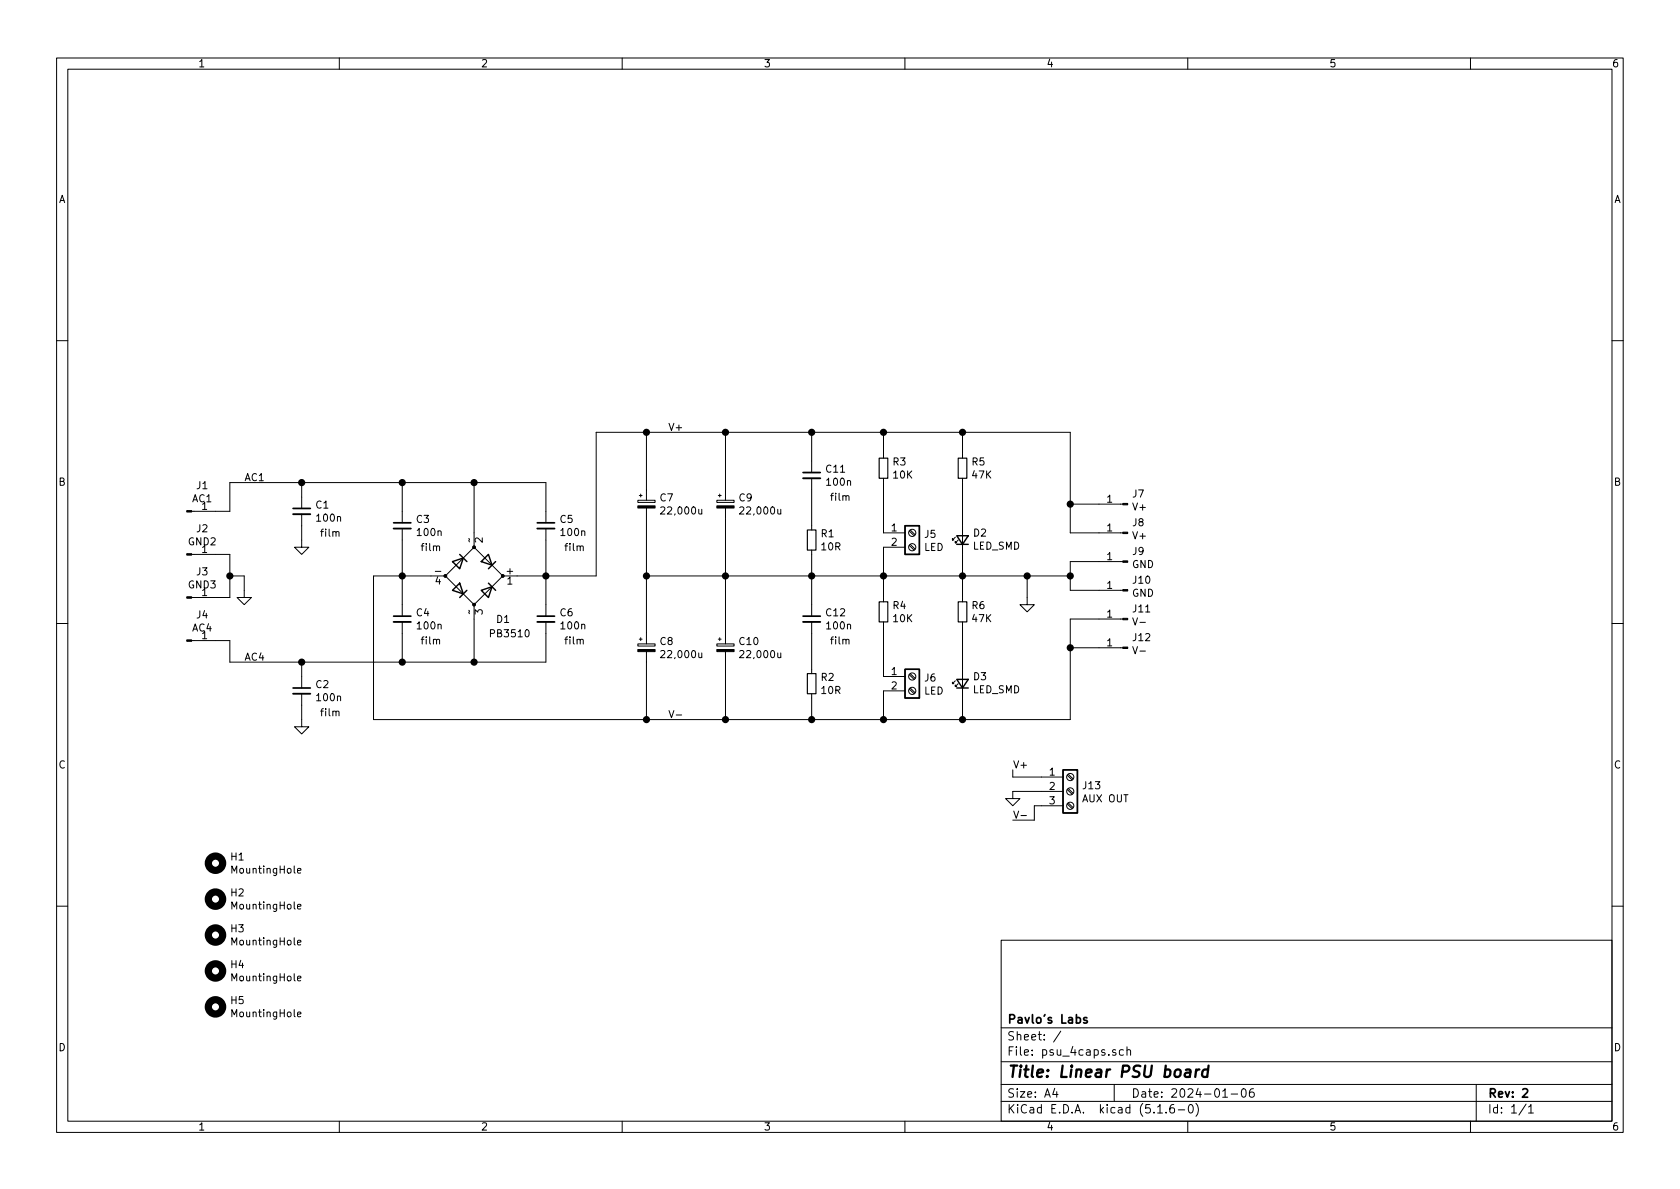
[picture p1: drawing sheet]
EESchema Schematic File Version 4
EELAYER 30 0
EELAYER END
$Descr A4 11693 8268
encoding utf-8
Sheet 1 1
Title "Linear PSU board"
Date "2024-01-06"
Rev "2"
Comp "Pavlo's Labs"
Comment1 ""
Comment2 ""
Comment3 ""
Comment4 ""
$EndDescr
$Comp
L Device:CP_Small C7
U 1 1
P 4500 3500
F 0 "C7" H 4588 3546 50  0000 L CNN
F 1 "22,000u" H 4588 3455 50  0000 L CNN
F 2 "Capacitor_THT:CP_Radial_D35.0mm_P10.00mm_SnapIn" H 4500 3500 50  0001 C CNN
F 3 "~" H 4500 3500 50  0001 C CNN
	1    4500 3500
	1    0    0    -1  
$EndComp
$Comp
L Device:CP_Small C9
U 1 1
P 5050 3500
F 0 "C9" H 5138 3546 50  0000 L CNN
F 1 "22,000u" H 5138 3455 50  0000 L CNN
F 2 "Capacitor_THT:CP_Radial_D35.0mm_P10.00mm_SnapIn" H 5050 3500 50  0001 C CNN
F 3 "~" H 5050 3500 50  0001 C CNN
	1    5050 3500
	1    0    0    -1  
$EndComp
$Comp
L Device:D_Bridge_+AA- D1
U 1 1
P 3300 4000
F 0 "D1" H 3450 3700 50  0000 L CNN
F 1 "PB3510" H 3400 3600 50  0000 L CNN
F 2 "local_footprints_lib:PB3510E345" H 3300 4000 50  0001 C CNN
F 3 "~" H 3300 4000 50  0001 C CNN
	1    3300 4000
	1    0    0    -1  
$EndComp
$Comp
L power:GND #PWR01
U 1 1
P 1700 4100
F 0 "#PWR01" H 1700 3850 50  0001 C CNN
F 1 "GND" H 1705 3927 50  0001 C CNN
F 2 "" H 1700 4100 50  0001 C CNN
F 3 "" H 1700 4100 50  0001 C CNN
	1    1700 4100
	1    0    0    -1  
$EndComp
Wire Wire Line
	3300 3700 3300 3350
Wire Wire Line
	1600 3350 1600 3550
Wire Wire Line
	3300 4600 3300 4300
$Comp
L Device:CP_Small C8
U 1 1
P 4500 4500
F 0 "C8" H 4588 4546 50  0000 L CNN
F 1 "22,000u" H 4588 4455 50  0000 L CNN
F 2 "Capacitor_THT:CP_Radial_D35.0mm_P10.00mm_SnapIn" H 4500 4500 50  0001 C CNN
F 3 "~" H 4500 4500 50  0001 C CNN
	1    4500 4500
	1    0    0    -1  
$EndComp
$Comp
L Device:CP_Small C10
U 1 1
P 5050 4500
F 0 "C10" H 5138 4546 50  0000 L CNN
F 1 "22,000u" H 5138 4455 50  0000 L CNN
F 2 "Capacitor_THT:CP_Radial_D35.0mm_P10.00mm_SnapIn" H 5050 4500 50  0001 C CNN
F 3 "~" H 5050 4500 50  0001 C CNN
	1    5050 4500
	1    0    0    -1  
$EndComp
Wire Wire Line
	4500 4600 4500 5000
Wire Wire Line
	4500 4400 4500 4000
Wire Wire Line
	4500 3400 4500 3000
Connection ~ 4500 4000
Wire Wire Line
	4500 4000 4500 3600
$Comp
L power:GND #PWR04
U 1 1
P 7150 4150
F 0 "#PWR04" H 7150 3900 50  0001 C CNN
F 1 "GND" H 7155 3977 50  0001 C CNN
F 2 "" H 7150 4150 50  0001 C CNN
F 3 "" H 7150 4150 50  0001 C CNN
	1    7150 4150
	1    0    0    -1  
$EndComp
Connection ~ 7450 4000
$Comp
L Device:C_Small C11
U 1 1
P 5650 3300
F 0 "C11" H 5742 3346 50  0000 L CNN
F 1 "100n" H 5742 3255 50  0000 L CNN
F 2 "Capacitor_THT:C_Rect_L7.2mm_W2.5mm_P5.00mm_FKS2_FKP2_MKS2_MKP2" H 5650 3300 50  0001 C CNN
F 3 "~" H 5650 3300 50  0001 C CNN
F 4 "film" H 5850 3150 50  0000 C CNN "Field4"
	1    5650 3300
	1    0    0    -1  
$EndComp
$Comp
L Device:R_Small R1
U 1 1
P 5650 3750
F 0 "R1" H 5709 3796 50  0000 L CNN
F 1 "10R" H 5709 3705 50  0000 L CNN
F 2 "Resistor_THT:R_Axial_DIN0207_L6.3mm_D2.5mm_P10.16mm_Horizontal" H 5650 3750 50  0001 C CNN
F 3 "~" H 5650 3750 50  0001 C CNN
	1    5650 3750
	1    0    0    -1  
$EndComp
$Comp
L Device:C_Small C12
U 1 1
P 5650 4300
F 0 "C12" H 5742 4346 50  0000 L CNN
F 1 "100n" H 5742 4255 50  0000 L CNN
F 2 "Capacitor_THT:C_Rect_L7.2mm_W2.5mm_P5.00mm_FKS2_FKP2_MKS2_MKP2" H 5650 4300 50  0001 C CNN
F 3 "~" H 5650 4300 50  0001 C CNN
F 4 "film" H 5850 4150 50  0000 C CNN "Field4"
	1    5650 4300
	1    0    0    -1  
$EndComp
$Comp
L Device:R_Small R2
U 1 1
P 5650 4750
F 0 "R2" H 5709 4796 50  0000 L CNN
F 1 "10R" H 5709 4705 50  0000 L CNN
F 2 "Resistor_THT:R_Axial_DIN0207_L6.3mm_D2.5mm_P10.16mm_Horizontal" H 5650 4750 50  0001 C CNN
F 3 "~" H 5650 4750 50  0001 C CNN
	1    5650 4750
	1    0    0    -1  
$EndComp
Wire Wire Line
	5650 3200 5650 3000
Wire Wire Line
	5650 3400 5650 3650
Wire Wire Line
	5650 3850 5650 4000
Connection ~ 5650 4000
Wire Wire Line
	5650 4000 5650 4200
Wire Wire Line
	5650 4400 5650 4650
Wire Wire Line
	5650 4850 5650 5000
$Comp
L Connector:Screw_Terminal_01x02 J5
U 1 1
P 6350 3700
F 0 "J5" H 6430 3692 50  0000 L CNN
F 1 "LED" H 6430 3601 50  0000 L CNN
F 2 "TerminalBlock_MetzConnect:TerminalBlock_MetzConnect_Type059_RT06302HBWC_1x02_P3.50mm_Horizontal" H 6350 3700 50  0001 C CNN
F 3 "~" H 6350 3700 50  0001 C CNN
	1    6350 3700
	1    0    0    -1  
$EndComp
Connection ~ 6150 4000
Wire Wire Line
	6150 4000 6700 4000
$Comp
L Device:R_Small R5
U 1 1
P 6700 3250
F 0 "R5" H 6759 3296 50  0000 L CNN
F 1 "47K" H 6759 3205 50  0000 L CNN
F 2 "Resistor_SMD:R_1206_3216Metric_Pad1.42x1.75mm_HandSolder" H 6700 3250 50  0001 C CNN
F 3 "~" H 6700 3250 50  0001 C CNN
	1    6700 3250
	1    0    0    -1  
$EndComp
Wire Wire Line
	6700 3850 6700 4000
Wire Wire Line
	6150 3800 6150 4000
$Comp
L Connector:Screw_Terminal_01x02 J6
U 1 1
P 6350 4700
F 0 "J6" H 6430 4692 50  0000 L CNN
F 1 "LED" H 6430 4601 50  0000 L CNN
F 2 "TerminalBlock_MetzConnect:TerminalBlock_MetzConnect_Type059_RT06302HBWC_1x02_P3.50mm_Horizontal" H 6350 4700 50  0001 C CNN
F 3 "~" H 6350 4700 50  0001 C CNN
	1    6350 4700
	1    0    0    -1  
$EndComp
Wire Wire Line
	6150 4800 6150 5000
Wire Wire Line
	6150 5000 6700 5000
Wire Wire Line
	6700 4850 6700 5000
Connection ~ 6700 5000
Wire Wire Line
	6700 5000 7450 5000
$Comp
L Device:R_Small R3
U 1 1
P 6150 3250
F 0 "R3" H 6209 3296 50  0000 L CNN
F 1 "10K" H 6209 3205 50  0000 L CNN
F 2 "Resistor_SMD:R_1206_3216Metric_Pad1.42x1.75mm_HandSolder" H 6150 3250 50  0001 C CNN
F 3 "~" H 6150 3250 50  0001 C CNN
	1    6150 3250
	1    0    0    -1  
$EndComp
Wire Wire Line
	6150 3350 6150 3700
Wire Wire Line
	6150 3150 6150 3000
Wire Wire Line
	6150 3000 6700 3000
Wire Wire Line
	6700 3350 6700 3650
Wire Wire Line
	6700 3150 6700 3000
Connection ~ 6700 3000
Wire Wire Line
	6700 3000 7450 3000
$Comp
L Device:R_Small R4
U 1 1
P 6150 4250
F 0 "R4" H 6209 4296 50  0000 L CNN
F 1 "10K" H 6209 4205 50  0000 L CNN
F 2 "Resistor_SMD:R_1206_3216Metric_Pad1.42x1.75mm_HandSolder" H 6150 4250 50  0001 C CNN
F 3 "~" H 6150 4250 50  0001 C CNN
	1    6150 4250
	1    0    0    -1  
$EndComp
$Comp
L Device:R_Small R6
U 1 1
P 6700 4250
F 0 "R6" H 6759 4296 50  0000 L CNN
F 1 "47K" H 6759 4205 50  0000 L CNN
F 2 "Resistor_SMD:R_1206_3216Metric_Pad1.42x1.75mm_HandSolder" H 6700 4250 50  0001 C CNN
F 3 "~" H 6700 4250 50  0001 C CNN
	1    6700 4250
	1    0    0    -1  
$EndComp
Wire Wire Line
	6700 4150 6700 4000
Connection ~ 6700 4000
Wire Wire Line
	6700 4350 6700 4650
Wire Wire Line
	6150 4350 6150 4700
Wire Wire Line
	6150 4150 6150 4000
Wire Wire Line
	6700 4000 7150 4000
Wire Wire Line
	7150 4150 7150 4000
Connection ~ 7150 4000
Wire Wire Line
	7150 4000 7450 4000
Text Label 4650 3000 0    50   ~ 0
V+
Text Label 4650 5000 0    50   ~ 0
V-
Text Label 1700 3350 0    50   ~ 0
AC1
Text Label 1700 4600 0    50   ~ 0
AC4
$Comp
L Mechanical:MountingHole H1
U 1 1
P 1500 6000
F 0 "H1" H 1600 6046 50  0000 L CNN
F 1 "MountingHole" H 1600 5955 50  0000 L CNN
F 2 "MountingHole:MountingHole_3.2mm_M3_Pad_Via" H 1500 6000 50  0001 C CNN
F 3 "~" H 1500 6000 50  0001 C CNN
	1    1500 6000
	1    0    0    -1  
$EndComp
$Comp
L Mechanical:MountingHole H2
U 1 1
P 1500 6250
F 0 "H2" H 1600 6296 50  0000 L CNN
F 1 "MountingHole" H 1600 6205 50  0000 L CNN
F 2 "MountingHole:MountingHole_3.2mm_M3_Pad_Via" H 1500 6250 50  0001 C CNN
F 3 "~" H 1500 6250 50  0001 C CNN
	1    1500 6250
	1    0    0    -1  
$EndComp
$Comp
L Mechanical:MountingHole H3
U 1 1
P 1500 6500
F 0 "H3" H 1600 6546 50  0000 L CNN
F 1 "MountingHole" H 1600 6455 50  0000 L CNN
F 2 "MountingHole:MountingHole_3.2mm_M3_Pad_Via" H 1500 6500 50  0001 C CNN
F 3 "~" H 1500 6500 50  0001 C CNN
	1    1500 6500
	1    0    0    -1  
$EndComp
$Comp
L Mechanical:MountingHole H4
U 1 1
P 1500 6750
F 0 "H4" H 1600 6796 50  0000 L CNN
F 1 "MountingHole" H 1600 6705 50  0000 L CNN
F 2 "MountingHole:MountingHole_3.2mm_M3_Pad_Via" H 1500 6750 50  0001 C CNN
F 3 "~" H 1500 6750 50  0001 C CNN
	1    1500 6750
	1    0    0    -1  
$EndComp
Wire Wire Line
	5650 3000 6150 3000
Connection ~ 6150 3000
Wire Wire Line
	5650 4000 6150 4000
Wire Wire Line
	5650 5000 6150 5000
Connection ~ 6150 5000
Wire Wire Line
	7450 3000 7450 3500
$Comp
L Device:C_Small C1
U 1 1
P 2100 3550
F 0 "C1" H 2192 3596 50  0000 L CNN
F 1 "100n" H 2192 3505 50  0000 L CNN
F 2 "Capacitor_THT:C_Rect_L7.2mm_W2.5mm_P5.00mm_FKS2_FKP2_MKS2_MKP2" H 2100 3550 50  0001 C CNN
F 3 "~" H 2100 3550 50  0001 C CNN
F 4 "film" H 2300 3400 50  0000 C CNN "Field4"
	1    2100 3550
	1    0    0    -1  
$EndComp
$Comp
L Device:C_Small C2
U 1 1
P 2100 4800
F 0 "C2" H 2192 4846 50  0000 L CNN
F 1 "100n" H 2192 4755 50  0000 L CNN
F 2 "Capacitor_THT:C_Rect_L7.2mm_W2.5mm_P5.00mm_FKS2_FKP2_MKS2_MKP2" H 2100 4800 50  0001 C CNN
F 3 "~" H 2100 4800 50  0001 C CNN
F 4 "film" H 2300 4650 50  0000 C CNN "Field4"
	1    2100 4800
	1    0    0    -1  
$EndComp
$Comp
L power:GND #PWR02
U 1 1
P 2100 3750
F 0 "#PWR02" H 2100 3500 50  0001 C CNN
F 1 "GND" H 2105 3577 50  0001 C CNN
F 2 "" H 2100 3750 50  0001 C CNN
F 3 "" H 2100 3750 50  0001 C CNN
	1    2100 3750
	1    0    0    -1  
$EndComp
$Comp
L Connector:Conn_01x01_Male J2
U 1 1
P 1300 3850
F 0 "J2" H 1408 4031 50  0000 C CNN
F 1 "GND2" H 1408 3940 50  0000 C CNN
F 2 "local_footprints_lib:Terminal_.25_PCB_TAB_TE_Connectivity_P5.08mm_" H 1300 3850 50  0001 C CNN
F 3 "~" H 1300 3850 50  0001 C CNN
	1    1300 3850
	1    0    0    -1  
$EndComp
$Comp
L Connector:Conn_01x01_Male J3
U 1 1
P 1300 4150
F 0 "J3" H 1408 4331 50  0000 C CNN
F 1 "GND3" H 1408 4240 50  0000 C CNN
F 2 "local_footprints_lib:Terminal_.25_PCB_TAB_TE_Connectivity_P5.08mm_" H 1300 4150 50  0001 C CNN
F 3 "~" H 1300 4150 50  0001 C CNN
	1    1300 4150
	1    0    0    -1  
$EndComp
$Comp
L Connector:Conn_01x01_Male J4
U 1 1
P 1300 4450
F 0 "J4" H 1408 4631 50  0000 C CNN
F 1 "AC4" H 1408 4540 50  0000 C CNN
F 2 "local_footprints_lib:Terminal_.25_PCB_TAB_TE_Connectivity_P5.08mm_" H 1300 4450 50  0001 C CNN
F 3 "~" H 1300 4450 50  0001 C CNN
	1    1300 4450
	1    0    0    -1  
$EndComp
Wire Wire Line
	1500 3550 1600 3550
Wire Wire Line
	1500 4450 1600 4450
Wire Wire Line
	1600 4450 1600 4600
Wire Wire Line
	1500 3850 1600 3850
Wire Wire Line
	1500 4150 1600 4150
Wire Wire Line
	1600 4000 1700 4000
Connection ~ 1600 4000
Wire Wire Line
	1600 4000 1600 4150
Wire Wire Line
	1700 4000 1700 4100
Wire Wire Line
	1600 3850 1600 4000
$Comp
L Connector:Conn_01x01_Male J1
U 1 1
P 1300 3550
F 0 "J1" H 1408 3731 50  0000 C CNN
F 1 "AC1" H 1408 3640 50  0000 C CNN
F 2 "local_footprints_lib:Terminal_.25_PCB_TAB_TE_Connectivity_P5.08mm_" H 1300 3550 50  0001 C CNN
F 3 "~" H 1300 3550 50  0001 C CNN
	1    1300 3550
	1    0    0    -1  
$EndComp
$Comp
L Connector:Conn_01x01_Male J9
U 1 1
P 7850 3900
F 0 "J9" H 7822 3832 50  0000 R CNN
F 1 "GND" H 7822 3923 50  0000 R CNN
F 2 "local_footprints_lib:Terminal_.25_PCB_TAB_TE_Connectivity_P5.08mm_" H 7850 3900 50  0001 C CNN
F 3 "~" H 7850 3900 50  0001 C CNN
	1    7850 3900
	-1   0    0    1   
$EndComp
$Comp
L Connector:Conn_01x01_Male J10
U 1 1
P 7850 4100
F 0 "J10" H 7822 4032 50  0000 R CNN
F 1 "GND" H 7822 4123 50  0000 R CNN
F 2 "local_footprints_lib:Terminal_.25_PCB_TAB_TE_Connectivity_P5.08mm_" H 7850 4100 50  0001 C CNN
F 3 "~" H 7850 4100 50  0001 C CNN
	1    7850 4100
	-1   0    0    1   
$EndComp
$Comp
L Connector:Conn_01x01_Male J11
U 1 1
P 7850 4300
F 0 "J11" H 7822 4232 50  0000 R CNN
F 1 "V-" H 7822 4323 50  0000 R CNN
F 2 "local_footprints_lib:Terminal_.25_PCB_TAB_TE_Connectivity_P5.08mm_" H 7850 4300 50  0001 C CNN
F 3 "~" H 7850 4300 50  0001 C CNN
	1    7850 4300
	-1   0    0    1   
$EndComp
$Comp
L Connector:Conn_01x01_Male J12
U 1 1
P 7850 4500
F 0 "J12" H 7822 4432 50  0000 R CNN
F 1 "V-" H 7822 4523 50  0000 R CNN
F 2 "local_footprints_lib:Terminal_.25_PCB_TAB_TE_Connectivity_P5.08mm_" H 7850 4500 50  0001 C CNN
F 3 "~" H 7850 4500 50  0001 C CNN
	1    7850 4500
	-1   0    0    1   
$EndComp
$Comp
L Connector:Conn_01x01_Male J8
U 1 1
P 7850 3700
F 0 "J8" H 7822 3632 50  0000 R CNN
F 1 "V+" H 7822 3723 50  0000 R CNN
F 2 "local_footprints_lib:Terminal_.25_PCB_TAB_TE_Connectivity_P5.08mm_" H 7850 3700 50  0001 C CNN
F 3 "~" H 7850 3700 50  0001 C CNN
	1    7850 3700
	-1   0    0    1   
$EndComp
$Comp
L Connector:Conn_01x01_Male J7
U 1 1
P 7850 3500
F 0 "J7" H 7822 3432 50  0000 R CNN
F 1 "V+" H 7822 3523 50  0000 R CNN
F 2 "local_footprints_lib:Terminal_.25_PCB_TAB_TE_Connectivity_P5.08mm_" H 7850 3500 50  0001 C CNN
F 3 "~" H 7850 3500 50  0001 C CNN
	1    7850 3500
	-1   0    0    1   
$EndComp
Wire Wire Line
	7650 3700 7450 3700
Wire Wire Line
	7650 3500 7450 3500
Connection ~ 7450 3500
Wire Wire Line
	7450 3500 7450 3700
Wire Wire Line
	7450 3900 7650 3900
Wire Wire Line
	7450 3900 7450 4000
Wire Wire Line
	7650 4300 7450 4300
Wire Wire Line
	7450 4300 7450 4500
Wire Wire Line
	7650 4500 7450 4500
Connection ~ 7450 4500
Wire Wire Line
	7450 4500 7450 5000
Wire Wire Line
	7650 4100 7450 4100
Wire Wire Line
	7450 4000 7450 4100
$Comp
L Device:C_Small C3
U 1 1
P 2800 3650
F 0 "C3" H 2892 3696 50  0000 L CNN
F 1 "100n" H 2892 3605 50  0000 L CNN
F 2 "Capacitor_THT:C_Rect_L7.2mm_W4.5mm_P5.00mm_FKS2_FKP2_MKS2_MKP2" H 2800 3650 50  0001 C CNN
F 3 "~" H 2800 3650 50  0001 C CNN
F 4 "film" H 3000 3500 50  0000 C CNN "Field4"
	1    2800 3650
	1    0    0    -1  
$EndComp
$Comp
L Device:C_Small C4
U 1 1
P 2800 4300
F 0 "C4" H 2892 4346 50  0000 L CNN
F 1 "100n" H 2892 4255 50  0000 L CNN
F 2 "Capacitor_THT:C_Rect_L7.2mm_W4.5mm_P5.00mm_FKS2_FKP2_MKS2_MKP2" H 2800 4300 50  0001 C CNN
F 3 "~" H 2800 4300 50  0001 C CNN
F 4 "film" H 3000 4150 50  0000 C CNN "Field4"
	1    2800 4300
	1    0    0    -1  
$EndComp
$Comp
L Device:C_Small C5
U 1 1
P 3800 3650
F 0 "C5" H 3892 3696 50  0000 L CNN
F 1 "100n" H 3892 3605 50  0000 L CNN
F 2 "Capacitor_THT:C_Rect_L7.2mm_W4.5mm_P5.00mm_FKS2_FKP2_MKS2_MKP2" H 3800 3650 50  0001 C CNN
F 3 "~" H 3800 3650 50  0001 C CNN
F 4 "film" H 4000 3500 50  0000 C CNN "Field4"
	1    3800 3650
	1    0    0    -1  
$EndComp
$Comp
L Device:C_Small C6
U 1 1
P 3800 4300
F 0 "C6" H 3892 4346 50  0000 L CNN
F 1 "100n" H 3892 4255 50  0000 L CNN
F 2 "Capacitor_THT:C_Rect_L7.2mm_W4.5mm_P5.00mm_FKS2_FKP2_MKS2_MKP2" H 3800 4300 50  0001 C CNN
F 3 "~" H 3800 4300 50  0001 C CNN
F 4 "film" H 4000 4150 50  0000 C CNN "Field4"
	1    3800 4300
	1    0    0    -1  
$EndComp
Wire Wire Line
	3800 3350 3800 3550
Connection ~ 3300 3350
Wire Wire Line
	3300 3350 3800 3350
Wire Wire Line
	2800 3550 2800 3350
Connection ~ 2800 3350
Wire Wire Line
	2800 3350 3300 3350
Wire Wire Line
	2800 3750 2800 4000
Wire Wire Line
	2800 4400 2800 4600
Connection ~ 2800 4600
Wire Wire Line
	3800 4600 3800 4400
Wire Wire Line
	2800 4600 3300 4600
Connection ~ 3300 4600
Wire Wire Line
	3300 4600 3800 4600
Wire Wire Line
	3800 4200 3800 4000
Wire Wire Line
	3000 4000 2800 4000
Connection ~ 2800 4000
Wire Wire Line
	2800 4000 2800 4200
Wire Wire Line
	3600 4000 3800 4000
Connection ~ 3800 4000
Wire Wire Line
	3800 4000 3800 3750
Wire Wire Line
	1600 4600 2100 4600
Wire Wire Line
	1600 3350 2100 3350
Wire Wire Line
	2100 3450 2100 3350
Connection ~ 2100 3350
Wire Wire Line
	2100 3350 2800 3350
Wire Wire Line
	2100 3650 2100 3750
$Comp
L power:GND #PWR03
U 1 1
P 2100 5000
F 0 "#PWR03" H 2100 4750 50  0001 C CNN
F 1 "GND" H 2105 4827 50  0001 C CNN
F 2 "" H 2100 5000 50  0001 C CNN
F 3 "" H 2100 5000 50  0001 C CNN
	1    2100 5000
	1    0    0    -1  
$EndComp
Wire Wire Line
	2100 4700 2100 4600
Connection ~ 2100 4600
Wire Wire Line
	2100 4600 2800 4600
Wire Wire Line
	2100 4900 2100 5000
Wire Wire Line
	4500 3000 4150 3000
Wire Wire Line
	4150 3000 4150 4000
Wire Wire Line
	4150 4000 3800 4000
Connection ~ 4500 3000
Wire Wire Line
	2800 4000 2600 4000
Wire Wire Line
	2600 4000 2600 5000
Wire Wire Line
	2600 5000 4500 5000
Connection ~ 4500 5000
Wire Wire Line
	4500 3000 5050 3000
Wire Wire Line
	4500 4000 5050 4000
Wire Wire Line
	4500 5000 5050 5000
Wire Wire Line
	5050 3400 5050 3000
Wire Wire Line
	5050 3600 5050 4000
Connection ~ 5050 4000
Wire Wire Line
	5050 4400 5050 4000
Wire Wire Line
	5050 4600 5050 5000
Wire Wire Line
	5050 3000 5650 3000
Connection ~ 5050 3000
Connection ~ 5650 3000
Wire Wire Line
	5050 5000 5650 5000
Connection ~ 5050 5000
Connection ~ 5650 5000
Wire Wire Line
	5050 4000 5650 4000
$Comp
L Mechanical:MountingHole H5
U 1 1
P 1500 7000
F 0 "H5" H 1600 7046 50  0000 L CNN
F 1 "MountingHole" H 1600 6955 50  0000 L CNN
F 2 "MountingHole:MountingHole_3.2mm_M3_Pad_Via" H 1500 7000 50  0001 C CNN
F 3 "~" H 1500 7000 50  0001 C CNN
	1    1500 7000
	1    0    0    -1  
$EndComp
$Comp
L Device:LED_Small D3
U 1 1
P 6700 4750
F 0 "D3" V 6746 4680 50  0000 R CNN
F 1 "LED_SMD" V 6655 4680 50  0000 R CNN
F 2 "LED_SMD:LED_0805_2012Metric_Pad1.15x1.40mm_HandSolder" V 6700 4750 50  0001 C CNN
F 3 "~" V 6700 4750 50  0001 C CNN
	1    6700 4750
	0    -1   -1   0   
$EndComp
$Comp
L Device:LED_Small D2
U 1 1
P 6700 3750
F 0 "D2" V 6746 3680 50  0000 R CNN
F 1 "LED_SMD" V 6655 3680 50  0000 R CNN
F 2 "LED_SMD:LED_0805_2012Metric_Pad1.15x1.40mm_HandSolder" V 6700 3750 50  0001 C CNN
F 3 "~" V 6700 3750 50  0001 C CNN
	1    6700 3750
	0    -1   -1   0   
$EndComp
$Comp
L Connector:Screw_Terminal_01x03 J13
U 1 1
P 7450 5500
F 0 "J13" H 7530 5542 50  0000 L CNN
F 1 "AUX OUT" H 7530 5451 50  0000 L CNN
F 2 "local_footprints_lib:TerminalBlock_ Amphenol_01_03_P3.50mm" H 7450 5500 50  0001 C CNN
F 3 "~" H 7450 5500 50  0001 C CNN
	1    7450 5500
	1    0    0    -1  
$EndComp
$Comp
L power:GND #PWR05
U 1 1
P 7050 5500
F 0 "#PWR05" H 7050 5250 50  0001 C CNN
F 1 "GND" H 7055 5327 50  0001 C CNN
F 2 "" H 7050 5500 50  0001 C CNN
F 3 "" H 7050 5500 50  0001 C CNN
	1    7050 5500
	1    0    0    -1  
$EndComp
Wire Wire Line
	7050 5500 7250 5500
Text Label 7050 5700 0    50   ~ 0
V-
Text Label 7050 5350 0    50   ~ 0
V+
Wire Wire Line
	7250 5400 7050 5400
Wire Wire Line
	7050 5400 7050 5350
Wire Wire Line
	7250 5600 7200 5600
Wire Wire Line
	7200 5600 7200 5700
Wire Wire Line
	7200 5700 7050 5700
$EndSCHEMATC
